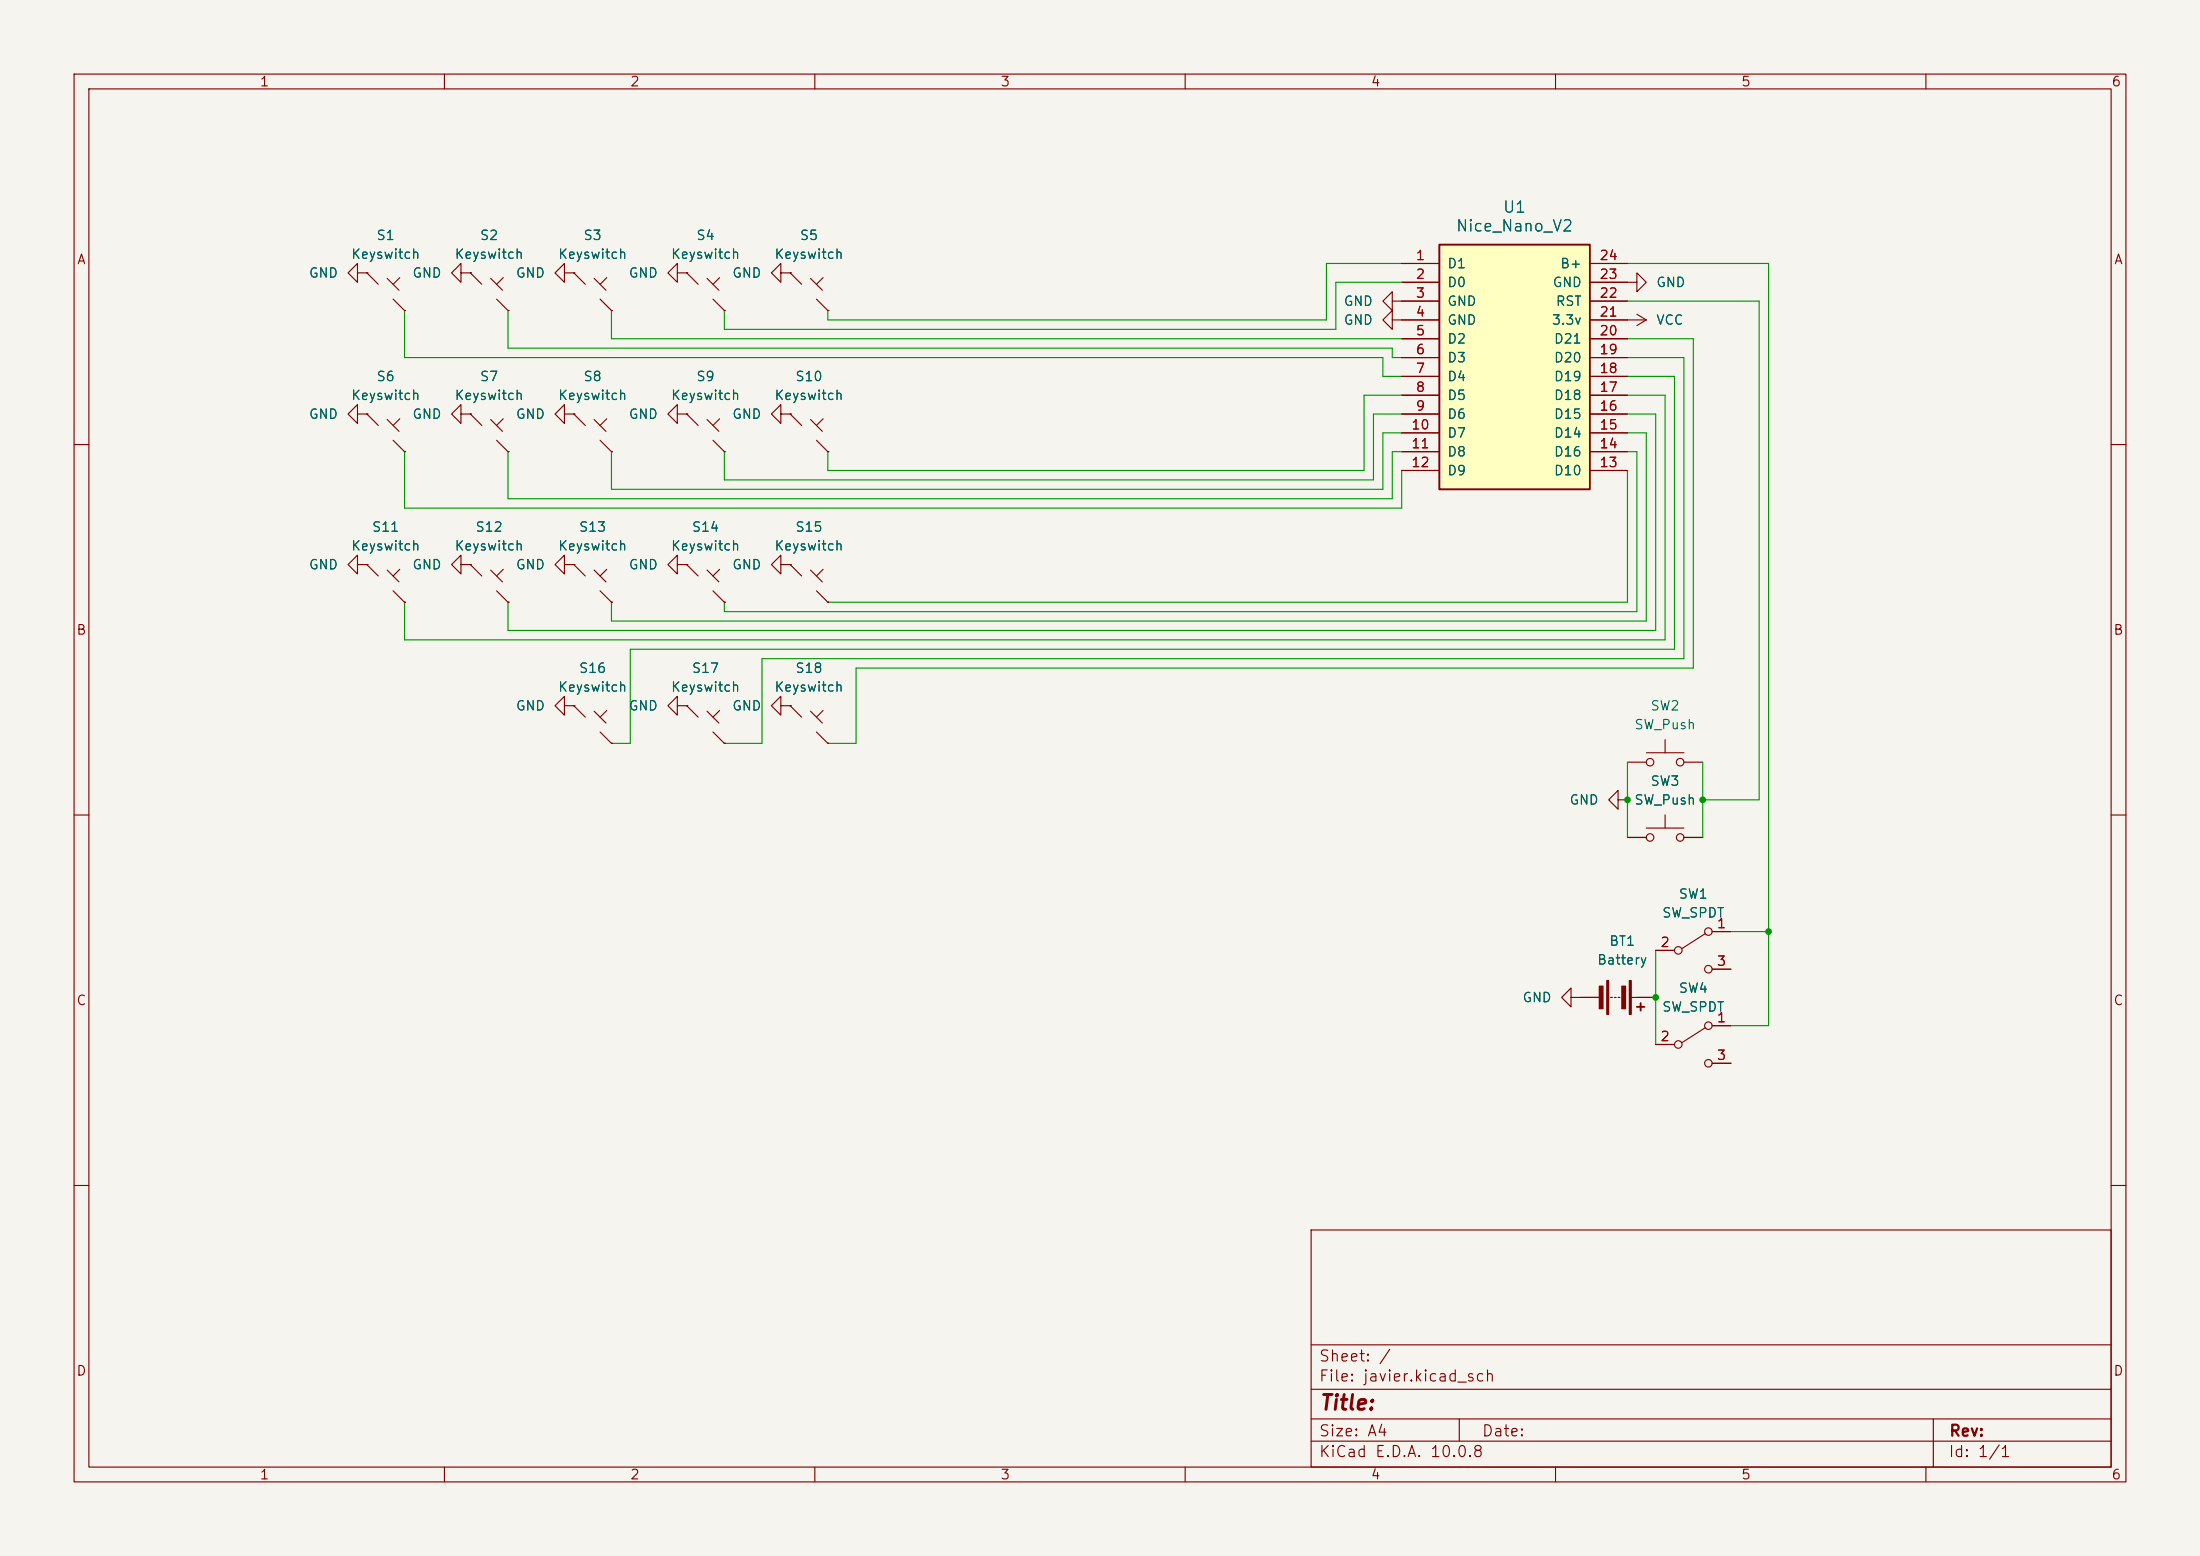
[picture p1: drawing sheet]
(kicad_sch (version 20230121) (generator eeschema)

 (paper "A4")

 (lib_symbols
  (symbol "Device:Battery" (pin_numbers hide) (pin_names (offset 0) hide) (in_bom yes) (on_board yes)
   (property "Reference" "BT" (at 2.54 2.54 0) (effects (font (size 1.27 1.27)) (justify left)))
   (property "Value" "Battery" (at 2.54 0 0) (effects (font (size 1.27 1.27)) (justify left)))
   (property "Footprint" "" (at 0 1.524 90) (effects (font (size 1.27 1.27)) hide))
   (property "Datasheet" "~" (at 0 1.524 90) (effects (font (size 1.27 1.27)) hide))
   (symbol "Battery_0_1"
    (rectangle (start -2.286 -1.27) (end 2.286 -1.524) (stroke (width 0) (type default)) (fill (type outline)))
    (rectangle (start -2.286 1.778) (end 2.286 1.524) (stroke (width 0) (type default)) (fill (type outline)))
    (rectangle (start -1.524 -2.032) (end 1.524 -2.54) (stroke (width 0) (type default)) (fill (type outline)))
    (rectangle (start -1.524 1.016) (end 1.524 0.508) (stroke (width 0) (type default)) (fill (type outline)))
    (polyline (pts (xy 0 -1.016) (xy 0 -0.762)) (stroke (width 0) (type default)) (fill (type none)))
    (polyline (pts (xy 0 -0.508) (xy 0 -0.254)) (stroke (width 0) (type default)) (fill (type none)))
    (polyline (pts (xy 0 0) (xy 0 0.254)) (stroke (width 0) (type default)) (fill (type none)))
    (polyline (pts (xy 0 1.778) (xy 0 2.54)) (stroke (width 0) (type default)) (fill (type none)))
    (polyline (pts (xy 0.762 3.048) (xy 1.778 3.048)) (stroke (width 0.254) (type default)) (fill (type none)))
    (polyline (pts (xy 1.27 3.556) (xy 1.27 2.54)) (stroke (width 0.254) (type default)) (fill (type none))))
   (symbol "Battery_1_1"
    (pin passive line (at 0 5.08 270) (length 2.54) (name "+" (effects (font (size 1.27 1.27)))) (number "1" (effects (font (size 1.27 1.27)))))
    (pin passive line (at 0 -5.08 90) (length 2.54) (name "-" (effects (font (size 1.27 1.27)))) (number "2" (effects (font (size 1.27 1.27)))))))
  (symbol "javier:Nice_Nano_V2" (pin_names (offset 1.016)) (in_bom yes) (on_board yes)
   (property "Reference" "U" (at 0 18.415 0) (effects (font (size 1.27 1.27))))
   (property "Value" "Nice_Nano_V2" (at 0 -19.05 0) (effects (font (size 1.27 1.27))))
   (property "Footprint" "footprints:ProMicro_Reversible" (at 0 -22.86 0) (effects (font (size 1.27 1.27)) hide))
   (property "Datasheet" "https://nicekeyboards.com/docs/nice-nano/" (at 0 -25.4 0) (effects (font (size 1.27 1.27)) hide))
   (symbol "Nice_Nano_V2_0_1"
    (rectangle (start -10.16 16.51) (end 10.16 -16.51) (stroke (width 0.254) (type default)) (fill (type background))))
   (symbol "Nice_Nano_V2_1_1"
    (pin input line (at -15.24 13.97 0) (length 5.08) (name "D1" (effects (font (size 1.27 1.27)))) (number "1" (effects (font (size 1.27 1.27)))))
    (pin input line (at -15.24 11.43 0) (length 5.08) (name "D0" (effects (font (size 1.27 1.27)))) (number "2" (effects (font (size 1.27 1.27)))))
    (pin input line (at -15.24 8.89 0) (length 5.08) (name "GND" (effects (font (size 1.27 1.27)))) (number "3" (effects (font (size 1.27 1.27)))))
    (pin input line (at -15.24 6.35 0) (length 5.08) (name "GND" (effects (font (size 1.27 1.27)))) (number "4" (effects (font (size 1.27 1.27)))))
    (pin input line (at -15.24 3.81 0) (length 5.08) (name "D2" (effects (font (size 1.27 1.27)))) (number "5" (effects (font (size 1.27 1.27)))))
    (pin input line (at -15.24 1.27 0) (length 5.08) (name "D3" (effects (font (size 1.27 1.27)))) (number "6" (effects (font (size 1.27 1.27)))))
    (pin input line (at -15.24 -1.27 0) (length 5.08) (name "D4" (effects (font (size 1.27 1.27)))) (number "7" (effects (font (size 1.27 1.27)))))
    (pin input line (at -15.24 -3.81 0) (length 5.08) (name "D5" (effects (font (size 1.27 1.27)))) (number "8" (effects (font (size 1.27 1.27)))))
    (pin input line (at -15.24 -6.35 0) (length 5.08) (name "D6" (effects (font (size 1.27 1.27)))) (number "9" (effects (font (size 1.27 1.27)))))
    (pin input line (at -15.24 -8.89 0) (length 5.08) (name "D7" (effects (font (size 1.27 1.27)))) (number "10" (effects (font (size 1.27 1.27)))))
    (pin input line (at -15.24 -11.43 0) (length 5.08) (name "D8" (effects (font (size 1.27 1.27)))) (number "11" (effects (font (size 1.27 1.27)))))
    (pin input line (at -15.24 -13.97 0) (length 5.08) (name "D9" (effects (font (size 1.27 1.27)))) (number "12" (effects (font (size 1.27 1.27)))))
    (pin input line (at 15.24 13.97 180) (length 5.08) (name "B+" (effects (font (size 1.27 1.27)))) (number "24" (effects (font (size 1.27 1.27)))))
    (pin input line (at 15.24 11.43 180) (length 5.08) (name "GND" (effects (font (size 1.27 1.27)))) (number "23" (effects (font (size 1.27 1.27)))))
    (pin input line (at 15.24 8.89 180) (length 5.08) (name "RST" (effects (font (size 1.27 1.27)))) (number "22" (effects (font (size 1.27 1.27)))))
    (pin input line (at 15.24 6.35 180) (length 5.08) (name "3.3v" (effects (font (size 1.27 1.27)))) (number "21" (effects (font (size 1.27 1.27)))))
    (pin input line (at 15.24 3.81 180) (length 5.08) (name "D21" (effects (font (size 1.27 1.27)))) (number "20" (effects (font (size 1.27 1.27)))))
    (pin input line (at 15.24 1.27 180) (length 5.08) (name "D20" (effects (font (size 1.27 1.27)))) (number "19" (effects (font (size 1.27 1.27)))))
    (pin input line (at 15.24 -1.27 180) (length 5.08) (name "D19" (effects (font (size 1.27 1.27)))) (number "18" (effects (font (size 1.27 1.27)))))
    (pin input line (at 15.24 -3.81 180) (length 5.08) (name "D18" (effects (font (size 1.27 1.27)))) (number "17" (effects (font (size 1.27 1.27)))))
    (pin input line (at 15.24 -6.35 180) (length 5.08) (name "D15" (effects (font (size 1.27 1.27)))) (number "16" (effects (font (size 1.27 1.27)))))
    (pin input line (at 15.24 -8.89 180) (length 5.08) (name "D14" (effects (font (size 1.27 1.27)))) (number "15" (effects (font (size 1.27 1.27)))))
    (pin input line (at 15.24 -11.43 180) (length 5.08) (name "D16" (effects (font (size 1.27 1.27)))) (number "14" (effects (font (size 1.27 1.27)))))
    (pin input line (at 15.24 -13.97 180) (length 5.08) (name "D10" (effects (font (size 1.27 1.27)))) (number "13" (effects (font (size 1.27 1.27)))))))
  (symbol "javier:Keyswitch" (pin_numbers hide) (pin_names (offset 1.016) hide) (in_bom yes) (on_board yes)
   (property "Reference" "S" (at 3.048 1.016 0) (effects (font (size 1.27 1.27))))
   (property "Value" "Keyswitch" (at 0 -3.81 0) (effects (font (size 1.27 1.27))))
   (property "Footprint" "footprints:Kailh_socket_PG1350_optional_reversible" (at 0 0 0) (effects (font (size 1.27 1.27)) hide))
   (property "Datasheet" "" (at 0 0 0) (effects (font (size 1.27 1.27)) hide))
   (symbol "Keyswitch_0_1"
    (polyline (pts (xy -2.54 2.54) (xy -1.0 1.0)) (stroke (width 0) (type default)) (fill (type none)))
    (polyline (pts (xy 1.0 -1.0) (xy 2.54 -2.54)) (stroke (width 0) (type default)) (fill (type none)))
    (polyline (pts (xy 0.2 1.8) (xy 1.8 0.2)) (stroke (width 0) (type default)) (fill (type none)))
    (polyline (pts (xy 1.0 1.0) (xy 1.9 1.9)) (stroke (width 0) (type default)) (fill (type none))))
   (symbol "Keyswitch_1_1"
    (pin passive line (at -2.54 2.54 0) (length 0) (name "1" (effects (font (size 1.27 1.27)))) (number "1" (effects (font (size 1.27 1.27)))))
    (pin passive line (at 2.54 -2.54 180) (length 0) (name "2" (effects (font (size 1.27 1.27)))) (number "2" (effects (font (size 1.27 1.27)))))))
  (symbol "Switch:SW_Push" (pin_numbers hide) (pin_names (offset 1.016) hide) (in_bom yes) (on_board yes)
   (property "Reference" "SW" (at 1.27 2.54 0) (effects (font (size 1.27 1.27)) (justify left)))
   (property "Value" "SW_Push" (at 0 -1.524 0) (effects (font (size 1.27 1.27))))
   (property "Footprint" "" (at 0 5.08 0) (effects (font (size 1.27 1.27)) hide))
   (property "Datasheet" "~" (at 0 5.08 0) (effects (font (size 1.27 1.27)) hide))
   (symbol "SW_Push_0_1"
    (circle (center -2.032 0) (radius 0.508) (stroke (width 0) (type default)) (fill (type none)))
    (polyline (pts (xy 0 1.27) (xy 0 3.048)) (stroke (width 0) (type default)) (fill (type none)))
    (polyline (pts (xy 2.54 1.27) (xy -2.54 1.27)) (stroke (width 0) (type default)) (fill (type none)))
    (circle (center 2.032 0) (radius 0.508) (stroke (width 0) (type default)) (fill (type none)))
    (pin passive line (at -5.08 0 0) (length 2.54) (name "1" (effects (font (size 1.27 1.27)))) (number "1" (effects (font (size 1.27 1.27)))))
    (pin passive line (at 5.08 0 180) (length 2.54) (name "2" (effects (font (size 1.27 1.27)))) (number "2" (effects (font (size 1.27 1.27)))))))
  (symbol "Switch:SW_SPDT" (pin_names (offset 0) hide) (in_bom yes) (on_board yes)
   (property "Reference" "SW" (at 0 4.318 0) (effects (font (size 1.27 1.27))))
   (property "Value" "SW_SPDT" (at 0 -5.08 0) (effects (font (size 1.27 1.27))))
   (property "Footprint" "" (at 0 0 0) (effects (font (size 1.27 1.27)) hide))
   (property "Datasheet" "~" (at 0 0 0) (effects (font (size 1.27 1.27)) hide))
   (symbol "SW_SPDT_0_0"
    (circle (center -2.032 0) (radius 0.508) (stroke (width 0) (type default)) (fill (type none)))
    (circle (center 2.032 -2.54) (radius 0.508) (stroke (width 0) (type default)) (fill (type none))))
   (symbol "SW_SPDT_0_1"
    (polyline (pts (xy -1.524 0.254) (xy 1.651 2.286)) (stroke (width 0) (type default)) (fill (type none)))
    (circle (center 2.032 2.54) (radius 0.508) (stroke (width 0) (type default)) (fill (type none))))
   (symbol "SW_SPDT_1_1"
    (pin passive line (at 5.08 2.54 180) (length 2.54) (name "A" (effects (font (size 1.27 1.27)))) (number "1" (effects (font (size 1.27 1.27)))))
    (pin passive line (at -5.08 0 0) (length 2.54) (name "B" (effects (font (size 1.27 1.27)))) (number "2" (effects (font (size 1.27 1.27)))))
    (pin passive line (at 5.08 -2.54 180) (length 2.54) (name "C" (effects (font (size 1.27 1.27)))) (number "3" (effects (font (size 1.27 1.27)))))))
  (symbol "power:GND" (power) (pin_names (offset 0)) (in_bom yes) (on_board yes)
   (property "Reference" "#PWR" (at 0 -6.35 0) (effects (font (size 1.27 1.27)) hide))
   (property "Value" "GND" (at 0 -3.81 0) (effects (font (size 1.27 1.27))))
   (property "Footprint" "" (at 0 0 0) (effects (font (size 1.27 1.27)) hide))
   (property "Datasheet" "" (at 0 0 0) (effects (font (size 1.27 1.27)) hide))
   (symbol "GND_0_1"
    (polyline (pts (xy 0 0) (xy 0 -1.27) (xy 1.27 -1.27) (xy 0 -2.54) (xy -1.27 -1.27) (xy 0 -1.27)) (stroke (width 0) (type default)) (fill (type none))))
   (symbol "GND_1_1"
    (pin power_in line (at 0 0 270) (length 0) hide (name "GND" (effects (font (size 1.27 1.27)))) (number "1" (effects (font (size 1.27 1.27)))))))
  (symbol "power:VCC" (power) (pin_names (offset 0)) (in_bom yes) (on_board yes)
   (property "Reference" "#PWR" (at 0 -3.81 0) (effects (font (size 1.27 1.27)) hide))
   (property "Value" "VCC" (at 0 3.81 0) (effects (font (size 1.27 1.27))))
   (property "Footprint" "" (at 0 0 0) (effects (font (size 1.27 1.27)) hide))
   (property "Datasheet" "" (at 0 0 0) (effects (font (size 1.27 1.27)) hide))
   (symbol "VCC_0_1"
    (polyline (pts (xy -0.762 1.27) (xy 0 2.54)) (stroke (width 0) (type default)) (fill (type none)))
    (polyline (pts (xy 0 0) (xy 0 2.54)) (stroke (width 0) (type default)) (fill (type none)))
    (polyline (pts (xy 0 2.54) (xy 0.762 1.27)) (stroke (width 0) (type default)) (fill (type none))))
   (symbol "VCC_1_1"
    (pin power_in line (at 0 0 90) (length 0) hide (name "VCC" (effects (font (size 1.27 1.27)))) (number "1" (effects (font (size 1.27 1.27))))))))

 (junction (at 223.52 134.62) (diameter 0) (color 0 0 0 0))
 (junction (at 219.71 107.95) (diameter 0) (color 0 0 0 0))
 (junction (at 238.76 125.73) (diameter 0) (color 0 0 0 0))
 (junction (at 229.87 107.95) (diameter 0) (color 0 0 0 0))

 (wire (pts (xy 97.79 44.45) (xy 180.34 44.45)) (stroke (width 0) (type default)))
 (wire (pts (xy 115.57 90.17) (xy 228.6 90.17)) (stroke (width 0) (type default)))
 (wire (pts (xy 185.42 55.88) (xy 189.23 55.88)) (stroke (width 0) (type default)))
 (wire (pts (xy 111.76 81.28) (xy 219.71 81.28)) (stroke (width 0) (type default)))
 (wire (pts (xy 219.71 35.56) (xy 238.76 35.56)) (stroke (width 0) (type default)))
 (wire (pts (xy 179.07 35.56) (xy 189.23 35.56)) (stroke (width 0) (type default)))
 (wire (pts (xy 180.34 44.45) (xy 180.34 38.1)) (stroke (width 0) (type default)))
 (wire (pts (xy 68.58 81.28) (xy 68.58 85.09)) (stroke (width 0) (type default)))
 (wire (pts (xy 54.61 60.96) (xy 54.61 68.58)) (stroke (width 0) (type default)))
 (wire (pts (xy 229.87 102.87) (xy 229.87 107.95)) (stroke (width 0) (type default)))
 (wire (pts (xy 102.87 88.9) (xy 227.33 88.9)) (stroke (width 0) (type default)))
 (wire (pts (xy 238.76 125.73) (xy 233.68 125.73)) (stroke (width 0) (type default)))
 (wire (pts (xy 54.61 48.26) (xy 186.69 48.26)) (stroke (width 0) (type default)))
 (wire (pts (xy 97.79 64.77) (xy 185.42 64.77)) (stroke (width 0) (type default)))
 (wire (pts (xy 111.76 100.33) (xy 115.57 100.33)) (stroke (width 0) (type default)))
 (wire (pts (xy 186.69 58.42) (xy 189.23 58.42)) (stroke (width 0) (type default)))
 (wire (pts (xy 187.96 67.31) (xy 187.96 60.96)) (stroke (width 0) (type default)))
 (wire (pts (xy 238.76 125.73) (xy 238.76 138.43)) (stroke (width 0) (type default)))
 (wire (pts (xy 187.96 48.26) (xy 189.23 48.26)) (stroke (width 0) (type default)))
 (wire (pts (xy 228.6 90.17) (xy 228.6 45.72)) (stroke (width 0) (type default)))
 (wire (pts (xy 187.96 46.99) (xy 187.96 48.26)) (stroke (width 0) (type default)))
 (wire (pts (xy 223.52 85.09) (xy 223.52 55.88)) (stroke (width 0) (type default)))
 (wire (pts (xy 233.68 138.43) (xy 238.76 138.43)) (stroke (width 0) (type default)))
 (wire (pts (xy 227.33 88.9) (xy 227.33 48.26)) (stroke (width 0) (type default)))
 (wire (pts (xy 226.06 87.63) (xy 226.06 50.8)) (stroke (width 0) (type default)))
 (wire (pts (xy 219.71 50.8) (xy 226.06 50.8)) (stroke (width 0) (type default)))
 (wire (pts (xy 219.71 40.64) (xy 237.49 40.64)) (stroke (width 0) (type default)))
 (wire (pts (xy 111.76 63.5) (xy 184.15 63.5)) (stroke (width 0) (type default)))
 (wire (pts (xy 184.15 63.5) (xy 184.15 53.34)) (stroke (width 0) (type default)))
 (wire (pts (xy 189.23 68.58) (xy 189.23 63.5)) (stroke (width 0) (type default)))
 (wire (pts (xy 179.07 43.18) (xy 179.07 35.56)) (stroke (width 0) (type default)))
 (wire (pts (xy 185.42 64.77) (xy 185.42 55.88)) (stroke (width 0) (type default)))
 (wire (pts (xy 82.55 60.96) (xy 82.55 66.04)) (stroke (width 0) (type default)))
 (wire (pts (xy 111.76 60.96) (xy 111.76 63.5)) (stroke (width 0) (type default)))
 (wire (pts (xy 85.09 100.33) (xy 85.09 87.63)) (stroke (width 0) (type default)))
 (wire (pts (xy 68.58 85.09) (xy 223.52 85.09)) (stroke (width 0) (type default)))
 (wire (pts (xy 223.52 55.88) (xy 219.71 55.88)) (stroke (width 0) (type default)))
 (wire (pts (xy 54.61 81.28) (xy 54.61 86.36)) (stroke (width 0) (type default)))
 (wire (pts (xy 237.49 40.64) (xy 237.49 107.95)) (stroke (width 0) (type default)))
 (wire (pts (xy 54.61 68.58) (xy 189.23 68.58)) (stroke (width 0) (type default)))
 (wire (pts (xy 187.96 60.96) (xy 189.23 60.96)) (stroke (width 0) (type default)))
 (wire (pts (xy 68.58 60.96) (xy 68.58 67.31)) (stroke (width 0) (type default)))
 (wire (pts (xy 68.58 67.31) (xy 187.96 67.31)) (stroke (width 0) (type default)))
 (wire (pts (xy 82.55 66.04) (xy 186.69 66.04)) (stroke (width 0) (type default)))
 (wire (pts (xy 82.55 41.91) (xy 82.55 45.72)) (stroke (width 0) (type default)))
 (wire (pts (xy 237.49 107.95) (xy 229.87 107.95)) (stroke (width 0) (type default)))
 (wire (pts (xy 223.52 134.62) (xy 223.52 140.97)) (stroke (width 0) (type default)))
 (wire (pts (xy 222.25 83.82) (xy 222.25 58.42)) (stroke (width 0) (type default)))
 (wire (pts (xy 220.98 60.96) (xy 219.71 60.96)) (stroke (width 0) (type default)))
 (wire (pts (xy 82.55 100.33) (xy 85.09 100.33)) (stroke (width 0) (type default)))
 (wire (pts (xy 224.79 53.34) (xy 219.71 53.34)) (stroke (width 0) (type default)))
 (wire (pts (xy 186.69 48.26) (xy 186.69 50.8)) (stroke (width 0) (type default)))
 (wire (pts (xy 82.55 81.28) (xy 82.55 83.82)) (stroke (width 0) (type default)))
 (wire (pts (xy 220.98 82.55) (xy 220.98 60.96)) (stroke (width 0) (type default)))
 (wire (pts (xy 97.79 82.55) (xy 220.98 82.55)) (stroke (width 0) (type default)))
 (wire (pts (xy 82.55 45.72) (xy 189.23 45.72)) (stroke (width 0) (type default)))
 (wire (pts (xy 186.69 50.8) (xy 189.23 50.8)) (stroke (width 0) (type default)))
 (wire (pts (xy 219.71 102.87) (xy 219.71 107.95)) (stroke (width 0) (type default)))
 (wire (pts (xy 97.79 41.91) (xy 97.79 44.45)) (stroke (width 0) (type default)))
 (wire (pts (xy 85.09 87.63) (xy 226.06 87.63)) (stroke (width 0) (type default)))
 (wire (pts (xy 223.52 128.27) (xy 223.52 134.62)) (stroke (width 0) (type default)))
 (wire (pts (xy 229.87 107.95) (xy 229.87 113.03)) (stroke (width 0) (type default)))
 (wire (pts (xy 219.71 58.42) (xy 222.25 58.42)) (stroke (width 0) (type default)))
 (wire (pts (xy 54.61 86.36) (xy 224.79 86.36)) (stroke (width 0) (type default)))
 (wire (pts (xy 186.69 66.04) (xy 186.69 58.42)) (stroke (width 0) (type default)))
 (wire (pts (xy 82.55 83.82) (xy 222.25 83.82)) (stroke (width 0) (type default)))
 (wire (pts (xy 68.58 46.99) (xy 187.96 46.99)) (stroke (width 0) (type default)))
 (wire (pts (xy 219.71 81.28) (xy 219.71 63.5)) (stroke (width 0) (type default)))
 (wire (pts (xy 219.71 48.26) (xy 227.33 48.26)) (stroke (width 0) (type default)))
 (wire (pts (xy 97.79 60.96) (xy 97.79 64.77)) (stroke (width 0) (type default)))
 (wire (pts (xy 111.76 41.91) (xy 111.76 43.18)) (stroke (width 0) (type default)))
 (wire (pts (xy 111.76 43.18) (xy 179.07 43.18)) (stroke (width 0) (type default)))
 (wire (pts (xy 184.15 53.34) (xy 189.23 53.34)) (stroke (width 0) (type default)))
 (wire (pts (xy 219.71 107.95) (xy 219.71 113.03)) (stroke (width 0) (type default)))
 (wire (pts (xy 224.79 86.36) (xy 224.79 53.34)) (stroke (width 0) (type default)))
 (wire (pts (xy 219.71 45.72) (xy 228.6 45.72)) (stroke (width 0) (type default)))
 (wire (pts (xy 180.34 38.1) (xy 189.23 38.1)) (stroke (width 0) (type default)))
 (wire (pts (xy 115.57 100.33) (xy 115.57 90.17)) (stroke (width 0) (type default)))
 (wire (pts (xy 54.61 41.91) (xy 54.61 48.26)) (stroke (width 0) (type default)))
 (wire (pts (xy 97.79 81.28) (xy 97.79 82.55)) (stroke (width 0) (type default)))
 (wire (pts (xy 68.58 41.91) (xy 68.58 46.99)) (stroke (width 0) (type default)))
 (wire (pts (xy 102.87 100.33) (xy 102.87 88.9)) (stroke (width 0) (type default)))
 (wire (pts (xy 97.79 100.33) (xy 102.87 100.33)) (stroke (width 0) (type default)))
 (wire (pts (xy 238.76 125.73) (xy 238.76 35.56)) (stroke (width 0) (type default)))

 (symbol (lib_id "power:VCC") (at 219.71 43.18 270) (unit 1) (in_bom yes) (on_board yes) (dnp no) (fields_autoplaced)
  (property "Reference" "#PWR06" (at 215.9 43.18 0) (effects (font (size 1.27 1.27)) hide))
  (property "Value" "VCC" (at 223.52 43.18 90) (effects (font (size 1.27 1.27)) (justify left)))
  (property "Footprint" "" (at 219.71 43.18 0) (effects (font (size 1.27 1.27)) hide))
  (property "Datasheet" "" (at 219.71 43.18 0) (effects (font (size 1.27 1.27)) hide)) (pin "1"))

 (symbol (lib_id "power:GND") (at 92.71 55.88 270) (unit 1) (in_bom yes) (on_board yes) (dnp no) (fields_autoplaced)
  (property "Reference" "#PWR013" (at 86.36 55.88 0) (effects (font (size 1.27 1.27)) hide))
  (property "Value" "GND" (at 88.9 55.88 90) (effects (font (size 1.27 1.27)) (justify right)))
  (property "Footprint" "" (at 92.71 55.88 0) (effects (font (size 1.27 1.27)) hide))
  (property "Datasheet" "" (at 92.71 55.88 0) (effects (font (size 1.27 1.27)) hide)) (pin "1"))

 (symbol (lib_id "javier:Nice_Nano_V2") (at 204.47 49.53 0) (unit 1) (in_bom yes) (on_board yes) (dnp no) (fields_autoplaced)
  (property "Reference" "U1" (at 204.47 27.94 0) (effects (font (size 1.524 1.524))))
  (property "Value" "Nice_Nano_V2" (at 204.47 30.48 0) (effects (font (size 1.524 1.524))))
  (property "Footprint" "footprints:ProMicro_Reversible" (at 204.47 72.39 0) (effects (font (size 1.524 1.524)) hide))
  (property "Datasheet" "" (at 231.14 113.03 90) (effects (font (size 1.524 1.524)) hide)) (pin "1") (pin "10") (pin "11") (pin "12") (pin "13") (pin "14") (pin "15") (pin "16") (pin "17") (pin "18") (pin "19") (pin "2") (pin "20") (pin "21") (pin "22") (pin "23") (pin "24") (pin "3") (pin "4") (pin "5") (pin "6") (pin "7") (pin "8") (pin "9"))

 (symbol (lib_id "power:GND") (at 106.68 36.83 270) (unit 1) (in_bom yes) (on_board yes) (dnp no) (fields_autoplaced)
  (property "Reference" "#PWR011" (at 100.33 36.83 0) (effects (font (size 1.27 1.27)) hide))
  (property "Value" "GND" (at 102.87 36.83 90) (effects (font (size 1.27 1.27)) (justify right)))
  (property "Footprint" "" (at 106.68 36.83 0) (effects (font (size 1.27 1.27)) hide))
  (property "Datasheet" "" (at 106.68 36.83 0) (effects (font (size 1.27 1.27)) hide)) (pin "1"))

 (symbol (lib_id "javier:Keyswitch") (at 109.22 97.79 0) (unit 1) (in_bom yes) (on_board yes) (dnp no) (fields_autoplaced)
  (property "Reference" "S18" (at 109.22 90.17 0) (effects (font (size 1.27 1.27))))
  (property "Value" "Keyswitch" (at 109.22 92.71 0) (effects (font (size 1.27 1.27))))
  (property "Footprint" "footprints:Kailh_socket_PG1350_optional_reversible" (at 109.22 97.79 0) (effects (font (size 1.27 1.27)) hide))
  (property "Datasheet" "~" (at 109.22 97.79 0) (effects (font (size 1.27 1.27)) hide)) (pin "1") (pin "2"))

 (symbol (lib_id "power:GND") (at 106.68 55.88 270) (unit 1) (in_bom yes) (on_board yes) (dnp no) (fields_autoplaced)
  (property "Reference" "#PWR012" (at 100.33 55.88 0) (effects (font (size 1.27 1.27)) hide))
  (property "Value" "GND" (at 102.87 55.88 90) (effects (font (size 1.27 1.27)) (justify right)))
  (property "Footprint" "" (at 106.68 55.88 0) (effects (font (size 1.27 1.27)) hide))
  (property "Datasheet" "" (at 106.68 55.88 0) (effects (font (size 1.27 1.27)) hide)) (pin "1"))

 (symbol (lib_id "javier:Keyswitch") (at 80.01 78.74 0) (unit 1) (in_bom yes) (on_board yes) (dnp no) (fields_autoplaced)
  (property "Reference" "S13" (at 80.01 71.12 0) (effects (font (size 1.27 1.27))))
  (property "Value" "Keyswitch" (at 80.01 73.66 0) (effects (font (size 1.27 1.27))))
  (property "Footprint" "footprints:Kailh_socket_PG1350_optional_reversible" (at 80.01 78.74 0) (effects (font (size 1.27 1.27)) hide))
  (property "Datasheet" "~" (at 80.01 78.74 0) (effects (font (size 1.27 1.27)) hide)) (pin "1") (pin "2"))

 (symbol (lib_id "power:GND") (at 63.5 55.88 270) (unit 1) (in_bom yes) (on_board yes) (dnp no) (fields_autoplaced)
  (property "Reference" "#PWR015" (at 57.15 55.88 0) (effects (font (size 1.27 1.27)) hide))
  (property "Value" "GND" (at 59.69 55.88 90) (effects (font (size 1.27 1.27)) (justify right)))
  (property "Footprint" "" (at 63.5 55.88 0) (effects (font (size 1.27 1.27)) hide))
  (property "Datasheet" "" (at 63.5 55.88 0) (effects (font (size 1.27 1.27)) hide)) (pin "1"))

 (symbol (lib_id "power:GND") (at 77.47 95.25 270) (unit 1) (in_bom yes) (on_board yes) (dnp no) (fields_autoplaced)
  (property "Reference" "#PWR016" (at 71.12 95.25 0) (effects (font (size 1.27 1.27)) hide))
  (property "Value" "GND" (at 73.66 95.25 90) (effects (font (size 1.27 1.27)) (justify right)))
  (property "Footprint" "" (at 77.47 95.25 0) (effects (font (size 1.27 1.27)) hide))
  (property "Datasheet" "" (at 77.47 95.25 0) (effects (font (size 1.27 1.27)) hide)) (pin "1"))

 (symbol (lib_id "javier:Keyswitch") (at 52.07 39.37 0) (unit 1) (in_bom yes) (on_board yes) (dnp no) (fields_autoplaced)
  (property "Reference" "S1" (at 52.07 31.75 0) (effects (font (size 1.27 1.27))))
  (property "Value" "Keyswitch" (at 52.07 34.29 0) (effects (font (size 1.27 1.27))))
  (property "Footprint" "footprints:Kailh_socket_PG1350_optional_reversible" (at 52.07 39.37 0) (effects (font (size 1.27 1.27)) hide))
  (property "Datasheet" "~" (at 52.07 39.37 0) (effects (font (size 1.27 1.27)) hide)) (pin "1") (pin "2"))

 (symbol (lib_id "Device:Battery") (at 218.44 134.62 270) (unit 1) (in_bom yes) (on_board yes) (dnp no) (fields_autoplaced)
  (property "Reference" "BT1" (at 219.0115 127 90) (effects (font (size 1.27 1.27))))
  (property "Value" "Battery" (at 219.0115 129.54 90) (effects (font (size 1.27 1.27))))
  (property "Footprint" "footprints:Battery_Pads" (at 219.964 134.62 90) (effects (font (size 1.27 1.27)) hide))
  (property "Datasheet" "~" (at 219.964 134.62 90) (effects (font (size 1.27 1.27)) hide)) (pin "1") (pin "2"))

 (symbol (lib_id "javier:Keyswitch") (at 109.22 39.37 0) (unit 1) (in_bom yes) (on_board yes) (dnp no) (fields_autoplaced)
  (property "Reference" "S5" (at 109.22 31.75 0) (effects (font (size 1.27 1.27))))
  (property "Value" "Keyswitch" (at 109.22 34.29 0) (effects (font (size 1.27 1.27))))
  (property "Footprint" "footprints:Kailh_socket_PG1350_optional_reversible" (at 109.22 39.37 0) (effects (font (size 1.27 1.27)) hide))
  (property "Datasheet" "~" (at 109.22 39.37 0) (effects (font (size 1.27 1.27)) hide)) (pin "1") (pin "2"))

 (symbol (lib_id "Switch:SW_SPDT") (at 228.6 140.97 0) (unit 1) (in_bom yes) (on_board yes) (dnp no) (fields_autoplaced)
  (property "Reference" "SW4" (at 228.6 133.35 0) (effects (font (size 1.27 1.27))))
  (property "Value" "SW_SPDT" (at 228.6 135.89 0) (effects (font (size 1.27 1.27))))
  (property "Footprint" "Button_Switch_SMD:SW_SPDT_PCM12" (at 228.6 140.97 0) (effects (font (size 1.27 1.27)) hide))
  (property "Datasheet" "~" (at 228.6 140.97 0) (effects (font (size 1.27 1.27)) hide)) (pin "1") (pin "2") (pin "3"))

 (symbol (lib_id "Switch:SW_Push") (at 224.79 113.03 0) (unit 1) (in_bom yes) (on_board yes) (dnp no) (fields_autoplaced)
  (property "Reference" "SW3" (at 224.79 105.41 0) (effects (font (size 1.27 1.27))))
  (property "Value" "SW_Push" (at 224.79 107.95 0) (effects (font (size 1.27 1.27))))
  (property "Footprint" "Button_Switch_SMD:SW_SPST_B3U-1000P" (at 224.79 107.95 0) (effects (font (size 1.27 1.27)) hide))
  (property "Datasheet" "~" (at 224.79 107.95 0) (effects (font (size 1.27 1.27)) hide)) (pin "1") (pin "2"))

 (symbol (lib_id "power:GND") (at 106.68 76.2 270) (unit 1) (in_bom yes) (on_board yes) (dnp no) (fields_autoplaced)
  (property "Reference" "#PWR023" (at 100.33 76.2 0) (effects (font (size 1.27 1.27)) hide))
  (property "Value" "GND" (at 102.87 76.2 90) (effects (font (size 1.27 1.27)) (justify right)))
  (property "Footprint" "" (at 106.68 76.2 0) (effects (font (size 1.27 1.27)) hide))
  (property "Datasheet" "" (at 106.68 76.2 0) (effects (font (size 1.27 1.27)) hide)) (pin "1"))

 (symbol (lib_id "javier:Keyswitch") (at 109.22 78.74 0) (unit 1) (in_bom yes) (on_board yes) (dnp no) (fields_autoplaced)
  (property "Reference" "S15" (at 109.22 71.12 0) (effects (font (size 1.27 1.27))))
  (property "Value" "Keyswitch" (at 109.22 73.66 0) (effects (font (size 1.27 1.27))))
  (property "Footprint" "footprints:Kailh_socket_PG1350_optional_reversible" (at 109.22 78.74 0) (effects (font (size 1.27 1.27)) hide))
  (property "Datasheet" "~" (at 109.22 78.74 0) (effects (font (size 1.27 1.27)) hide)) (pin "1") (pin "2"))

 (symbol (lib_id "javier:Keyswitch") (at 109.22 58.42 0) (unit 1) (in_bom yes) (on_board yes) (dnp no) (fields_autoplaced)
  (property "Reference" "S10" (at 109.22 50.8 0) (effects (font (size 1.27 1.27))))
  (property "Value" "Keyswitch" (at 109.22 53.34 0) (effects (font (size 1.27 1.27))))
  (property "Footprint" "footprints:Kailh_socket_PG1350_optional_reversible" (at 109.22 58.42 0) (effects (font (size 1.27 1.27)) hide))
  (property "Datasheet" "~" (at 109.22 58.42 0) (effects (font (size 1.27 1.27)) hide)) (pin "1") (pin "2"))

 (symbol (lib_id "javier:Keyswitch") (at 95.25 78.74 0) (unit 1) (in_bom yes) (on_board yes) (dnp no) (fields_autoplaced)
  (property "Reference" "S14" (at 95.25 71.12 0) (effects (font (size 1.27 1.27))))
  (property "Value" "Keyswitch" (at 95.25 73.66 0) (effects (font (size 1.27 1.27))))
  (property "Footprint" "footprints:Kailh_socket_PG1350_optional_reversible" (at 95.25 78.74 0) (effects (font (size 1.27 1.27)) hide))
  (property "Datasheet" "~" (at 95.25 78.74 0) (effects (font (size 1.27 1.27)) hide)) (pin "1") (pin "2"))

 (symbol (lib_id "power:GND") (at 77.47 55.88 270) (unit 1) (in_bom yes) (on_board yes) (dnp no) (fields_autoplaced)
  (property "Reference" "#PWR014" (at 71.12 55.88 0) (effects (font (size 1.27 1.27)) hide))
  (property "Value" "GND" (at 73.66 55.88 90) (effects (font (size 1.27 1.27)) (justify right)))
  (property "Footprint" "" (at 77.47 55.88 0) (effects (font (size 1.27 1.27)) hide))
  (property "Datasheet" "" (at 77.47 55.88 0) (effects (font (size 1.27 1.27)) hide)) (pin "1"))

 (symbol (lib_id "javier:Keyswitch") (at 95.25 97.79 0) (unit 1) (in_bom yes) (on_board yes) (dnp no) (fields_autoplaced)
  (property "Reference" "S17" (at 95.25 90.17 0) (effects (font (size 1.27 1.27))))
  (property "Value" "Keyswitch" (at 95.25 92.71 0) (effects (font (size 1.27 1.27))))
  (property "Footprint" "footprints:Kailh_socket_PG1350_optional_reversible" (at 95.25 97.79 0) (effects (font (size 1.27 1.27)) hide))
  (property "Datasheet" "~" (at 95.25 97.79 0) (effects (font (size 1.27 1.27)) hide)) (pin "1") (pin "2"))

 (symbol (lib_id "javier:Keyswitch") (at 66.04 39.37 0) (unit 1) (in_bom yes) (on_board yes) (dnp no) (fields_autoplaced)
  (property "Reference" "S2" (at 66.04 31.75 0) (effects (font (size 1.27 1.27))))
  (property "Value" "Keyswitch" (at 66.04 34.29 0) (effects (font (size 1.27 1.27))))
  (property "Footprint" "footprints:Kailh_socket_PG1350_optional_reversible" (at 66.04 39.37 0) (effects (font (size 1.27 1.27)) hide))
  (property "Datasheet" "~" (at 66.04 39.37 0) (effects (font (size 1.27 1.27)) hide)) (pin "1") (pin "2"))

 (symbol (lib_id "power:GND") (at 92.71 36.83 270) (unit 1) (in_bom yes) (on_board yes) (dnp no) (fields_autoplaced)
  (property "Reference" "#PWR010" (at 86.36 36.83 0) (effects (font (size 1.27 1.27)) hide))
  (property "Value" "GND" (at 88.9 36.83 90) (effects (font (size 1.27 1.27)) (justify right)))
  (property "Footprint" "" (at 92.71 36.83 0) (effects (font (size 1.27 1.27)) hide))
  (property "Datasheet" "" (at 92.71 36.83 0) (effects (font (size 1.27 1.27)) hide)) (pin "1"))

 (symbol (lib_id "power:GND") (at 92.71 95.25 270) (unit 1) (in_bom yes) (on_board yes) (dnp no) (fields_autoplaced)
  (property "Reference" "#PWR020" (at 86.36 95.25 0) (effects (font (size 1.27 1.27)) hide))
  (property "Value" "GND" (at 88.9 95.25 90) (effects (font (size 1.27 1.27)) (justify right)))
  (property "Footprint" "" (at 92.71 95.25 0) (effects (font (size 1.27 1.27)) hide))
  (property "Datasheet" "" (at 92.71 95.25 0) (effects (font (size 1.27 1.27)) hide)) (pin "1"))

 (symbol (lib_id "javier:Keyswitch") (at 95.25 39.37 0) (unit 1) (in_bom yes) (on_board yes) (dnp no) (fields_autoplaced)
  (property "Reference" "S4" (at 95.25 31.75 0) (effects (font (size 1.27 1.27))))
  (property "Value" "Keyswitch" (at 95.25 34.29 0) (effects (font (size 1.27 1.27))))
  (property "Footprint" "footprints:Kailh_socket_PG1350_optional_reversible" (at 95.25 39.37 0) (effects (font (size 1.27 1.27)) hide))
  (property "Datasheet" "~" (at 95.25 39.37 0) (effects (font (size 1.27 1.27)) hide)) (pin "1") (pin "2"))

 (symbol (lib_id "javier:Keyswitch") (at 95.25 58.42 0) (unit 1) (in_bom yes) (on_board yes) (dnp no) (fields_autoplaced)
  (property "Reference" "S9" (at 95.25 50.8 0) (effects (font (size 1.27 1.27))))
  (property "Value" "Keyswitch" (at 95.25 53.34 0) (effects (font (size 1.27 1.27))))
  (property "Footprint" "footprints:Kailh_socket_PG1350_optional_reversible" (at 95.25 58.42 0) (effects (font (size 1.27 1.27)) hide))
  (property "Datasheet" "~" (at 95.25 58.42 0) (effects (font (size 1.27 1.27)) hide)) (pin "1") (pin "2"))

 (symbol (lib_id "power:GND") (at 219.71 38.1 90) (unit 1) (in_bom yes) (on_board yes) (dnp no) (fields_autoplaced)
  (property "Reference" "#PWR01" (at 226.06 38.1 0) (effects (font (size 1.27 1.27)) hide))
  (property "Value" "GND" (at 223.52 38.1 90) (effects (font (size 1.27 1.27)) (justify right)))
  (property "Footprint" "" (at 219.71 38.1 0) (effects (font (size 1.27 1.27)) hide))
  (property "Datasheet" "" (at 219.71 38.1 0) (effects (font (size 1.27 1.27)) hide)) (pin "1"))

 (symbol (lib_id "Switch:SW_Push") (at 224.79 102.87 0) (unit 1) (in_bom yes) (on_board yes) (dnp no) (fields_autoplaced)
  (property "Reference" "SW2" (at 224.79 95.25 0) (effects (font (size 1.27 1.27))))
  (property "Value" "SW_Push" (at 224.79 97.79 0) (effects (font (size 1.27 1.27))))
  (property "Footprint" "Button_Switch_SMD:SW_SPST_B3U-1000P" (at 224.79 97.79 0) (effects (font (size 1.27 1.27)) hide))
  (property "Datasheet" "~" (at 224.79 97.79 0) (effects (font (size 1.27 1.27)) hide)) (pin "1") (pin "2"))

 (symbol (lib_id "javier:Keyswitch") (at 80.01 58.42 0) (unit 1) (in_bom yes) (on_board yes) (dnp no) (fields_autoplaced)
  (property "Reference" "S8" (at 80.01 50.8 0) (effects (font (size 1.27 1.27))))
  (property "Value" "Keyswitch" (at 80.01 53.34 0) (effects (font (size 1.27 1.27))))
  (property "Footprint" "footprints:Kailh_socket_PG1350_optional_reversible" (at 80.01 58.42 0) (effects (font (size 1.27 1.27)) hide))
  (property "Datasheet" "~" (at 80.01 58.42 0) (effects (font (size 1.27 1.27)) hide)) (pin "1") (pin "2"))

 (symbol (lib_id "javier:Keyswitch") (at 80.01 97.79 0) (unit 1) (in_bom yes) (on_board yes) (dnp no) (fields_autoplaced)
  (property "Reference" "S16" (at 80.01 90.17 0) (effects (font (size 1.27 1.27))))
  (property "Value" "Keyswitch" (at 80.01 92.71 0) (effects (font (size 1.27 1.27))))
  (property "Footprint" "footprints:Kailh_socket_PG1350_optional_reversible" (at 80.01 97.79 0) (effects (font (size 1.27 1.27)) hide))
  (property "Datasheet" "~" (at 80.01 97.79 0) (effects (font (size 1.27 1.27)) hide)) (pin "1") (pin "2"))

 (symbol (lib_id "power:GND") (at 49.53 36.83 270) (unit 1) (in_bom yes) (on_board yes) (dnp no) (fields_autoplaced)
  (property "Reference" "#PWR07" (at 43.18 36.83 0) (effects (font (size 1.27 1.27)) hide))
  (property "Value" "GND" (at 45.72 36.83 90) (effects (font (size 1.27 1.27)) (justify right)))
  (property "Footprint" "" (at 49.53 36.83 0) (effects (font (size 1.27 1.27)) hide))
  (property "Datasheet" "" (at 49.53 36.83 0) (effects (font (size 1.27 1.27)) hide)) (pin "1"))

 (symbol (lib_id "power:GND") (at 77.47 76.2 270) (unit 1) (in_bom yes) (on_board yes) (dnp no) (fields_autoplaced)
  (property "Reference" "#PWR019" (at 71.12 76.2 0) (effects (font (size 1.27 1.27)) hide))
  (property "Value" "GND" (at 73.66 76.2 90) (effects (font (size 1.27 1.27)) (justify right)))
  (property "Footprint" "" (at 77.47 76.2 0) (effects (font (size 1.27 1.27)) hide))
  (property "Datasheet" "" (at 77.47 76.2 0) (effects (font (size 1.27 1.27)) hide)) (pin "1"))

 (symbol (lib_id "power:GND") (at 213.36 134.62 270) (unit 1) (in_bom yes) (on_board yes) (dnp no) (fields_autoplaced)
  (property "Reference" "#PWR04" (at 207.01 134.62 0) (effects (font (size 1.27 1.27)) hide))
  (property "Value" "GND" (at 209.55 134.62 90) (effects (font (size 1.27 1.27)) (justify right)))
  (property "Footprint" "" (at 213.36 134.62 0) (effects (font (size 1.27 1.27)) hide))
  (property "Datasheet" "" (at 213.36 134.62 0) (effects (font (size 1.27 1.27)) hide)) (pin "1"))

 (symbol (lib_id "power:GND") (at 63.5 76.2 270) (unit 1) (in_bom yes) (on_board yes) (dnp no) (fields_autoplaced)
  (property "Reference" "#PWR018" (at 57.15 76.2 0) (effects (font (size 1.27 1.27)) hide))
  (property "Value" "GND" (at 59.69 76.2 90) (effects (font (size 1.27 1.27)) (justify right)))
  (property "Footprint" "" (at 63.5 76.2 0) (effects (font (size 1.27 1.27)) hide))
  (property "Datasheet" "" (at 63.5 76.2 0) (effects (font (size 1.27 1.27)) hide)) (pin "1"))

 (symbol (lib_id "Switch:SW_SPDT") (at 228.6 128.27 0) (unit 1) (in_bom yes) (on_board yes) (dnp no) (fields_autoplaced)
  (property "Reference" "SW1" (at 228.6 120.65 0) (effects (font (size 1.27 1.27))))
  (property "Value" "SW_SPDT" (at 228.6 123.19 0) (effects (font (size 1.27 1.27))))
  (property "Footprint" "Button_Switch_SMD:SW_SPDT_PCM12" (at 228.6 128.27 0) (effects (font (size 1.27 1.27)) hide))
  (property "Datasheet" "~" (at 228.6 128.27 0) (effects (font (size 1.27 1.27)) hide)) (pin "1") (pin "2") (pin "3"))

 (symbol (lib_id "power:GND") (at 92.71 76.2 270) (unit 1) (in_bom yes) (on_board yes) (dnp no) (fields_autoplaced)
  (property "Reference" "#PWR021" (at 86.36 76.2 0) (effects (font (size 1.27 1.27)) hide))
  (property "Value" "GND" (at 88.9 76.2 90) (effects (font (size 1.27 1.27)) (justify right)))
  (property "Footprint" "" (at 92.71 76.2 0) (effects (font (size 1.27 1.27)) hide))
  (property "Datasheet" "" (at 92.71 76.2 0) (effects (font (size 1.27 1.27)) hide)) (pin "1"))

 (symbol (lib_id "power:GND") (at 106.68 95.25 270) (unit 1) (in_bom yes) (on_board yes) (dnp no) (fields_autoplaced)
  (property "Reference" "#PWR022" (at 100.33 95.25 0) (effects (font (size 1.27 1.27)) hide))
  (property "Value" "GND" (at 102.87 95.25 90) (effects (font (size 1.27 1.27)) (justify right)))
  (property "Footprint" "" (at 106.68 95.25 0) (effects (font (size 1.27 1.27)) hide))
  (property "Datasheet" "" (at 106.68 95.25 0) (effects (font (size 1.27 1.27)) hide)) (pin "1"))

 (symbol (lib_id "power:GND") (at 49.53 76.2 270) (unit 1) (in_bom yes) (on_board yes) (dnp no) (fields_autoplaced)
  (property "Reference" "#PWR017" (at 43.18 76.2 0) (effects (font (size 1.27 1.27)) hide))
  (property "Value" "GND" (at 45.72 76.2 90) (effects (font (size 1.27 1.27)) (justify right)))
  (property "Footprint" "" (at 49.53 76.2 0) (effects (font (size 1.27 1.27)) hide))
  (property "Datasheet" "" (at 49.53 76.2 0) (effects (font (size 1.27 1.27)) hide)) (pin "1"))

 (symbol (lib_id "power:GND") (at 189.23 43.18 270) (unit 1) (in_bom yes) (on_board yes) (dnp no) (fields_autoplaced)
  (property "Reference" "#PWR03" (at 182.88 43.18 0) (effects (font (size 1.27 1.27)) hide))
  (property "Value" "GND" (at 185.42 43.18 90) (effects (font (size 1.27 1.27)) (justify right)))
  (property "Footprint" "" (at 189.23 43.18 0) (effects (font (size 1.27 1.27)) hide))
  (property "Datasheet" "" (at 189.23 43.18 0) (effects (font (size 1.27 1.27)) hide)) (pin "1"))

 (symbol (lib_id "power:GND") (at 189.23 40.64 270) (unit 1) (in_bom yes) (on_board yes) (dnp no) (fields_autoplaced)
  (property "Reference" "#PWR02" (at 182.88 40.64 0) (effects (font (size 1.27 1.27)) hide))
  (property "Value" "GND" (at 185.42 40.64 90) (effects (font (size 1.27 1.27)) (justify right)))
  (property "Footprint" "" (at 189.23 40.64 0) (effects (font (size 1.27 1.27)) hide))
  (property "Datasheet" "" (at 189.23 40.64 0) (effects (font (size 1.27 1.27)) hide)) (pin "1"))

 (symbol (lib_id "javier:Keyswitch") (at 52.07 78.74 0) (unit 1) (in_bom yes) (on_board yes) (dnp no) (fields_autoplaced)
  (property "Reference" "S11" (at 52.07 71.12 0) (effects (font (size 1.27 1.27))))
  (property "Value" "Keyswitch" (at 52.07 73.66 0) (effects (font (size 1.27 1.27))))
  (property "Footprint" "footprints:Kailh_socket_PG1350_optional_reversible" (at 52.07 78.74 0) (effects (font (size 1.27 1.27)) hide))
  (property "Datasheet" "~" (at 52.07 78.74 0) (effects (font (size 1.27 1.27)) hide)) (pin "1") (pin "2"))

 (symbol (lib_id "power:GND") (at 63.5 36.83 270) (unit 1) (in_bom yes) (on_board yes) (dnp no) (fields_autoplaced)
  (property "Reference" "#PWR025" (at 57.15 36.83 0) (effects (font (size 1.27 1.27)) hide))
  (property "Value" "GND" (at 59.69 36.83 90) (effects (font (size 1.27 1.27)) (justify right)))
  (property "Footprint" "" (at 63.5 36.83 0) (effects (font (size 1.27 1.27)) hide))
  (property "Datasheet" "" (at 63.5 36.83 0) (effects (font (size 1.27 1.27)) hide)) (pin "1"))

 (symbol (lib_id "power:GND") (at 219.71 107.95 270) (unit 1) (in_bom yes) (on_board yes) (dnp no) (fields_autoplaced)
  (property "Reference" "#PWR05" (at 213.36 107.95 0) (effects (font (size 1.27 1.27)) hide))
  (property "Value" "GND" (at 215.9 107.95 90) (effects (font (size 1.27 1.27)) (justify right)))
  (property "Footprint" "" (at 219.71 107.95 0) (effects (font (size 1.27 1.27)) hide))
  (property "Datasheet" "" (at 219.71 107.95 0) (effects (font (size 1.27 1.27)) hide)) (pin "1"))

 (symbol (lib_id "javier:Keyswitch") (at 66.04 78.74 0) (unit 1) (in_bom yes) (on_board yes) (dnp no) (fields_autoplaced)
  (property "Reference" "S12" (at 66.04 71.12 0) (effects (font (size 1.27 1.27))))
  (property "Value" "Keyswitch" (at 66.04 73.66 0) (effects (font (size 1.27 1.27))))
  (property "Footprint" "footprints:Kailh_socket_PG1350_optional_reversible" (at 66.04 78.74 0) (effects (font (size 1.27 1.27)) hide))
  (property "Datasheet" "~" (at 66.04 78.74 0) (effects (font (size 1.27 1.27)) hide)) (pin "1") (pin "2"))

 (symbol (lib_id "javier:Keyswitch") (at 80.01 39.37 0) (unit 1) (in_bom yes) (on_board yes) (dnp no) (fields_autoplaced)
  (property "Reference" "S3" (at 80.01 31.75 0) (effects (font (size 1.27 1.27))))
  (property "Value" "Keyswitch" (at 80.01 34.29 0) (effects (font (size 1.27 1.27))))
  (property "Footprint" "footprints:Kailh_socket_PG1350_optional_reversible" (at 80.01 39.37 0) (effects (font (size 1.27 1.27)) hide))
  (property "Datasheet" "~" (at 80.01 39.37 0) (effects (font (size 1.27 1.27)) hide)) (pin "1") (pin "2"))

 (symbol (lib_id "javier:Keyswitch") (at 66.04 58.42 0) (unit 1) (in_bom yes) (on_board yes) (dnp no) (fields_autoplaced)
  (property "Reference" "S7" (at 66.04 50.8 0) (effects (font (size 1.27 1.27))))
  (property "Value" "Keyswitch" (at 66.04 53.34 0) (effects (font (size 1.27 1.27))))
  (property "Footprint" "footprints:Kailh_socket_PG1350_optional_reversible" (at 66.04 58.42 0) (effects (font (size 1.27 1.27)) hide))
  (property "Datasheet" "~" (at 66.04 58.42 0) (effects (font (size 1.27 1.27)) hide)) (pin "1") (pin "2"))

 (symbol (lib_id "javier:Keyswitch") (at 52.07 58.42 0) (unit 1) (in_bom yes) (on_board yes) (dnp no) (fields_autoplaced)
  (property "Reference" "S6" (at 52.07 50.8 0) (effects (font (size 1.27 1.27))))
  (property "Value" "Keyswitch" (at 52.07 53.34 0) (effects (font (size 1.27 1.27))))
  (property "Footprint" "footprints:Kailh_socket_PG1350_optional_reversible" (at 52.07 58.42 0) (effects (font (size 1.27 1.27)) hide))
  (property "Datasheet" "~" (at 52.07 58.42 0) (effects (font (size 1.27 1.27)) hide)) (pin "1") (pin "2"))

 (symbol (lib_id "power:GND") (at 77.47 36.83 270) (unit 1) (in_bom yes) (on_board yes) (dnp no) (fields_autoplaced)
  (property "Reference" "#PWR08" (at 71.12 36.83 0) (effects (font (size 1.27 1.27)) hide))
  (property "Value" "GND" (at 73.66 36.83 90) (effects (font (size 1.27 1.27)) (justify right)))
  (property "Footprint" "" (at 77.47 36.83 0) (effects (font (size 1.27 1.27)) hide))
  (property "Datasheet" "" (at 77.47 36.83 0) (effects (font (size 1.27 1.27)) hide)) (pin "1"))

 (symbol (lib_id "power:GND") (at 49.53 55.88 270) (unit 1) (in_bom yes) (on_board yes) (dnp no) (fields_autoplaced)
  (property "Reference" "#PWR09" (at 43.18 55.88 0) (effects (font (size 1.27 1.27)) hide))
  (property "Value" "GND" (at 45.72 55.88 90) (effects (font (size 1.27 1.27)) (justify right)))
  (property "Footprint" "" (at 49.53 55.88 0) (effects (font (size 1.27 1.27)) hide))
  (property "Datasheet" "" (at 49.53 55.88 0) (effects (font (size 1.27 1.27)) hide)) (pin "1"))

 (sheet_instances (path "" (page "1"))))
